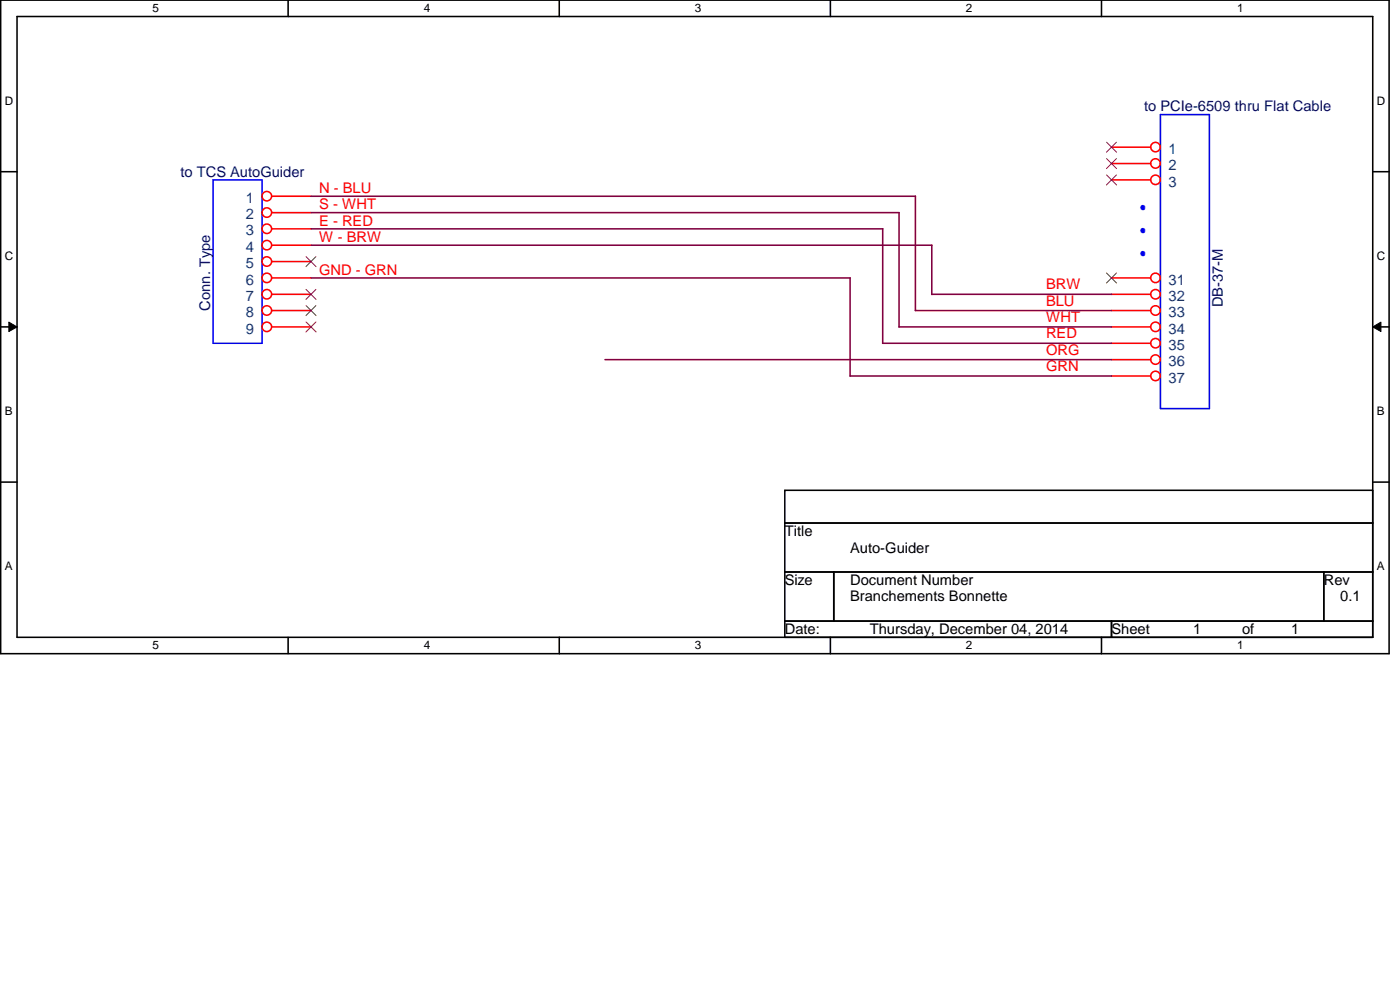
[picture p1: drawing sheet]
<svg xmlns="http://www.w3.org/2000/svg" width="420mm" height="297mm" viewBox="0 0 420 297" stroke-linecap="round" stroke-linejoin="round" font-family="sans-serif">
<path d="M.2 0h416.7v196.1h-416.7zM5.1 5h406.9v186.2h-406.9z" fill="none" stroke="#000" stroke-width=".47"/>
<g fill="#fff">
<path d="M45.8 .6h1.9v3.8h-1.9z"/>
<path d="M45.8 191.7h1.9v3.9h-1.9z"/>
</g>
<path d="M86.5 0v5M86.5 191.2v4.9" fill="none" stroke="#000" stroke-width=".47"/>
<g fill="#fff">
<path d="M127.2 .6h1.9v3.8h-1.9z"/>
<path d="M127.2 191.7h1.9v3.9h-1.9z"/>
</g>
<path d="M167.8 0v5M167.8 191.2v4.9" fill="none" stroke="#000" stroke-width=".47"/>
<g fill="#fff">
<path d="M208.5 .6h2v3.8h-2z"/>
<path d="M208.5 191.7h2v3.9h-2z"/>
</g>
<path d="M249.2 0v5M249.2 191.2v4.9" fill="none" stroke="#000" stroke-width=".47"/>
<g fill="#fff">
<path d="M289.9 .6h1.9v3.8h-1.9z"/>
<path d="M289.9 191.7h1.9v3.9h-1.9z"/>
</g>
<path d="M330.6 0v5M330.6 191.2v4.9" fill="none" stroke="#000" stroke-width=".47"/>
<g fill="#fff">
<path d="M371.3 .6h1.9v3.8h-1.9z"/>
<path d="M371.3 191.7h1.9v3.9h-1.9z"/>
<path d="M1.4 28.2h2.6v3.9h-2.6z"/>
<path d="M413.2 28.2h2.5v3.9h-2.5z"/>
<path d="M1.4 74.8h2.6v3.9h-2.6z"/>
<path d="M413.2 74.8h2.5v3.9h-2.5z"/>
</g>
<path d="M.2 51.5h4.9M412 51.5h4.9" fill="none" stroke="#000" stroke-width=".47"/>
<g fill="#fff">
<path d="M1.4 121.4h2.4v3.9h-2.4z"/>
<path d="M413.2 121.4h2.3v3.9h-2.3z"/>
</g>
<path d="M.2 98.1h4.9M412 98.1h4.9" fill="none" stroke="#000" stroke-width=".47"/>
<path d="M2.7 96.6l2.4 1.5-2.4 1.4zM412 98.1l2.4-1.5v2.9z" fill="#000"/>
<path d="M2.7 96.6l2.4 1.5-2.4 1.4zM412 98.1l2.4-1.5v2.9z" fill="none" stroke="#000" stroke-width=".3"/>
<g fill="#fff">
<path d="M1.4 167.9h2.4v3.9h-2.4z"/>
<path d="M413.2 167.9h2.3v3.9h-2.3z"/>
</g>
<path d="M.2 144.7h4.9M235.5 147.1h176.5v44.1h-176.5zM235.5 156.9h176.5M412 144.7h4.9M235.5 171.6h176.5M250.2 171.6v14.8M397.3 171.6v14.8M235.5 186.4h176.5M333.6 186.4v4.8" fill="none" stroke="#000" stroke-width=".47"/>
<path d="M348.3 34.4h14.7v88.2h-14.7zM64 54h14.6v49h-14.6z" fill="none" stroke="#00f" stroke-width=".47"/>
<g fill="none" stroke="#f00" stroke-width=".47">
<path d="M81.6 58.9h11.7M333.6 49.1h11.7M333.6 54h11.7M333.6 44.2h11.7M81.6 63.8h11.7M81.6 68.7h11.7M81.6 73.6h11.7M81.6 78.5h11.7M81.6 83.4h11.7M81.6 88.3h11.7M81.6 93.2h11.7M81.6 98.1h11.7"/>
<path d="M333.6 83.4h11.7M333.6 88.3h11.7M333.6 93.2h11.7M333.6 98.1h11.7M333.6 107.9h11.7M333.6 103h11.7M333.6 112.8h11.7"/>
<circle cx="80.1" cy="58.9" r="1.43"/>
<circle cx="346.8" cy="54" r="1.43"/>
<circle cx="346.8" cy="44.1" r="1.43"/>
<circle cx="346.8" cy="49" r="1.43"/>
<circle cx="80.1" cy="73.6" r="1.43"/>
<circle cx="80.1" cy="78.5" r="1.43"/>
<circle cx="80.1" cy="68.6" r="1.43"/>
<circle cx="80.1" cy="63.8" r="1.43"/>
<circle cx="80.1" cy="93.2" r="1.43"/>
<circle cx="80.1" cy="83.4" r="1.43"/>
<circle cx="80.1" cy="88.3" r="1.43"/>
<circle cx="80.1" cy="98.1" r="1.43"/>
<circle cx="346.8" cy="93.2" r="1.43"/>
<circle cx="346.8" cy="98.1" r="1.43"/>
<circle cx="346.8" cy="88.3" r="1.43"/>
<circle cx="346.8" cy="83.4" r="1.43"/>
<circle cx="346.8" cy="112.8" r="1.43"/>
<circle cx="346.8" cy="107.9" r="1.43"/>
<circle cx="346.8" cy="103" r="1.43"/>
</g>
<g fill="none" stroke="#804000" stroke-width=".3">
<path d="M332.1 47.6l3 3M332.1 52.5l3 3M332.1 42.7l3 3M335.1 47.6l-3 3M335.1 52.5l-3 3M335.1 42.7l-3 3M91.9 77l3 3M94.8 77l-3 3M91.9 86.8l3 3M91.9 91.7l3 3M91.9 96.6l3 3M94.8 86.8l-3 3"/>
<path d="M94.8 91.7l-3 3M94.8 96.6l-3 3M332.1 81.9l3 3M335.1 81.9l-3 3"/>
</g>
<g fill="none" stroke="#800040" stroke-width=".47">
<path d="M93.3 58.9h181.4M274.7 58.8v34.4M93.3 68.7h171.7l-.1 34.3M93.3 63.8h176.6M93.3 73.6h186.4M269.8 63.8v34.3M279.6 73.6v14.7M93.3 83.4h161.9M255.1 83.4v29.5l78.5-.1M269.8 98.1h63.8M274.7 93.2h58.9M279.6 88.3h54"/>
<path d="M181.6 107.9h152M264.9 103h68.7"/>
</g>
<text font-size="11.8" fill="#00f" x="343.6" y="79.5" transform="rotate(-90 343.6 79.5)">...</text>
<g font-size="4.4" fill="#000080">
<text x="343.4" y="33.4">to PCIe-6509 thru Flat Cable</text>
<text x="54.1" y="53">to TCS AutoGuider</text>
<text x="63.1" y="93.2" transform="rotate(-90 63.1 93.2)">Conn. Type</text>
<text x="367" y="92.2" transform="rotate(-90 367 92.2)">DB-37-M</text>
</g>
<g font-size="4.4" fill="#004080">
<text x="350.7" y="46.1">1</text>
<text x="350.7" y="51.1">2</text>
<text x="350.7" y="56">3</text>
<text x="73.7" y="60.9">1</text>
<text x="73.7" y="65.8">2</text>
<text x="73.7" y="70.7">3</text>
<text x="73.7" y="75.6">4</text>
<text x="73.7" y="80.5">5</text>
<text x="73.7" y="85.4">6</text>
<text x="350.7" y="85.4">31</text>
<text x="73.7" y="90.3">7</text>
<text x="73.7" y="95.2">8</text>
<text x="350.7" y="95.2">33</text>
<text x="350.7" y="90.3">32</text>
<text x="73.7" y="100.1">9</text>
<text x="350.7" y="100.1">34</text>
<text x="350.7" y="105">35</text>
<text x="350.7" y="109.9">36</text>
<text x="350.7" y="114.8">37</text>
</g>
<g font-size="4.4" fill="#f00">
<text x="95.8" y="57.9">N - BLU</text>
<text x="95.8" y="62.8">S - WHT</text>
<text x="95.8" y="67.7">E - RED</text>
<text x="95.8" y="72.6">W - BRW</text>
<text x="95.8" y="82.4">GND - GRN</text>
<text x="313.9" y="86.8">BRW</text>
<text x="313.9" y="91.7">BLU</text>
<text x="313.9" y="101.6">RED</text>
<text x="313.9" y="96.6">WHT</text>
<text x="313.9" y="106.4">ORG</text>
<text x="313.9" y="111.3">GRN</text>
</g>
<g font-size="4.4">
<text x="235.5" y="160.9">Title</text>
<text x="255.1" y="165.8">Auto-Guider</text>
<text x="235.5" y="175.6">Size</text>
<text x="255.1" y="175.6">Document Number</text>
<text x="397.3" y="175.6">Rev</text>
<text x="255.1" y="180.5">Branchements Bonnette</text>
<text x="402.2" y="180.5">0.1</text>
<text x="235.5" y="190.3">Date:</text>
<text x="261" y="190.3">Thursday, December 04, 2014</text>
<text x="333.6" y="190.3">Sheet</text>
<text x="358.1" y="190.3">1</text>
<text x="372.8" y="190.3">of</text>
<text x="387.5" y="190.3">1</text>
</g>
<g font-size="3.5">
<text x="45.8" y="3.7">5</text>
<text x="127.2" y="3.7">4</text>
<text x="208.5" y="3.7">3</text>
<text x="289.9" y="3.7">2</text>
<text x="371.3" y="3.7">1</text>
<text x="1.4" y="31.4">D</text>
<text x="413.2" y="31.4">D</text>
<text x="1.4" y="77.9">C</text>
<text x="413.2" y="77.9">C</text>
<text x="1.4" y="124.5">B</text>
<text x="413.2" y="124.5">B</text>
<text x="1.4" y="171.1">A</text>
<text x="413.2" y="171.1">A</text>
<text x="45.8" y="194.9">5</text>
<text x="127.2" y="194.9">4</text>
<text x="208.5" y="194.9">3</text>
<text x="289.9" y="194.9">2</text>
<text x="371.3" y="194.9">1</text>
</g>
</svg>
